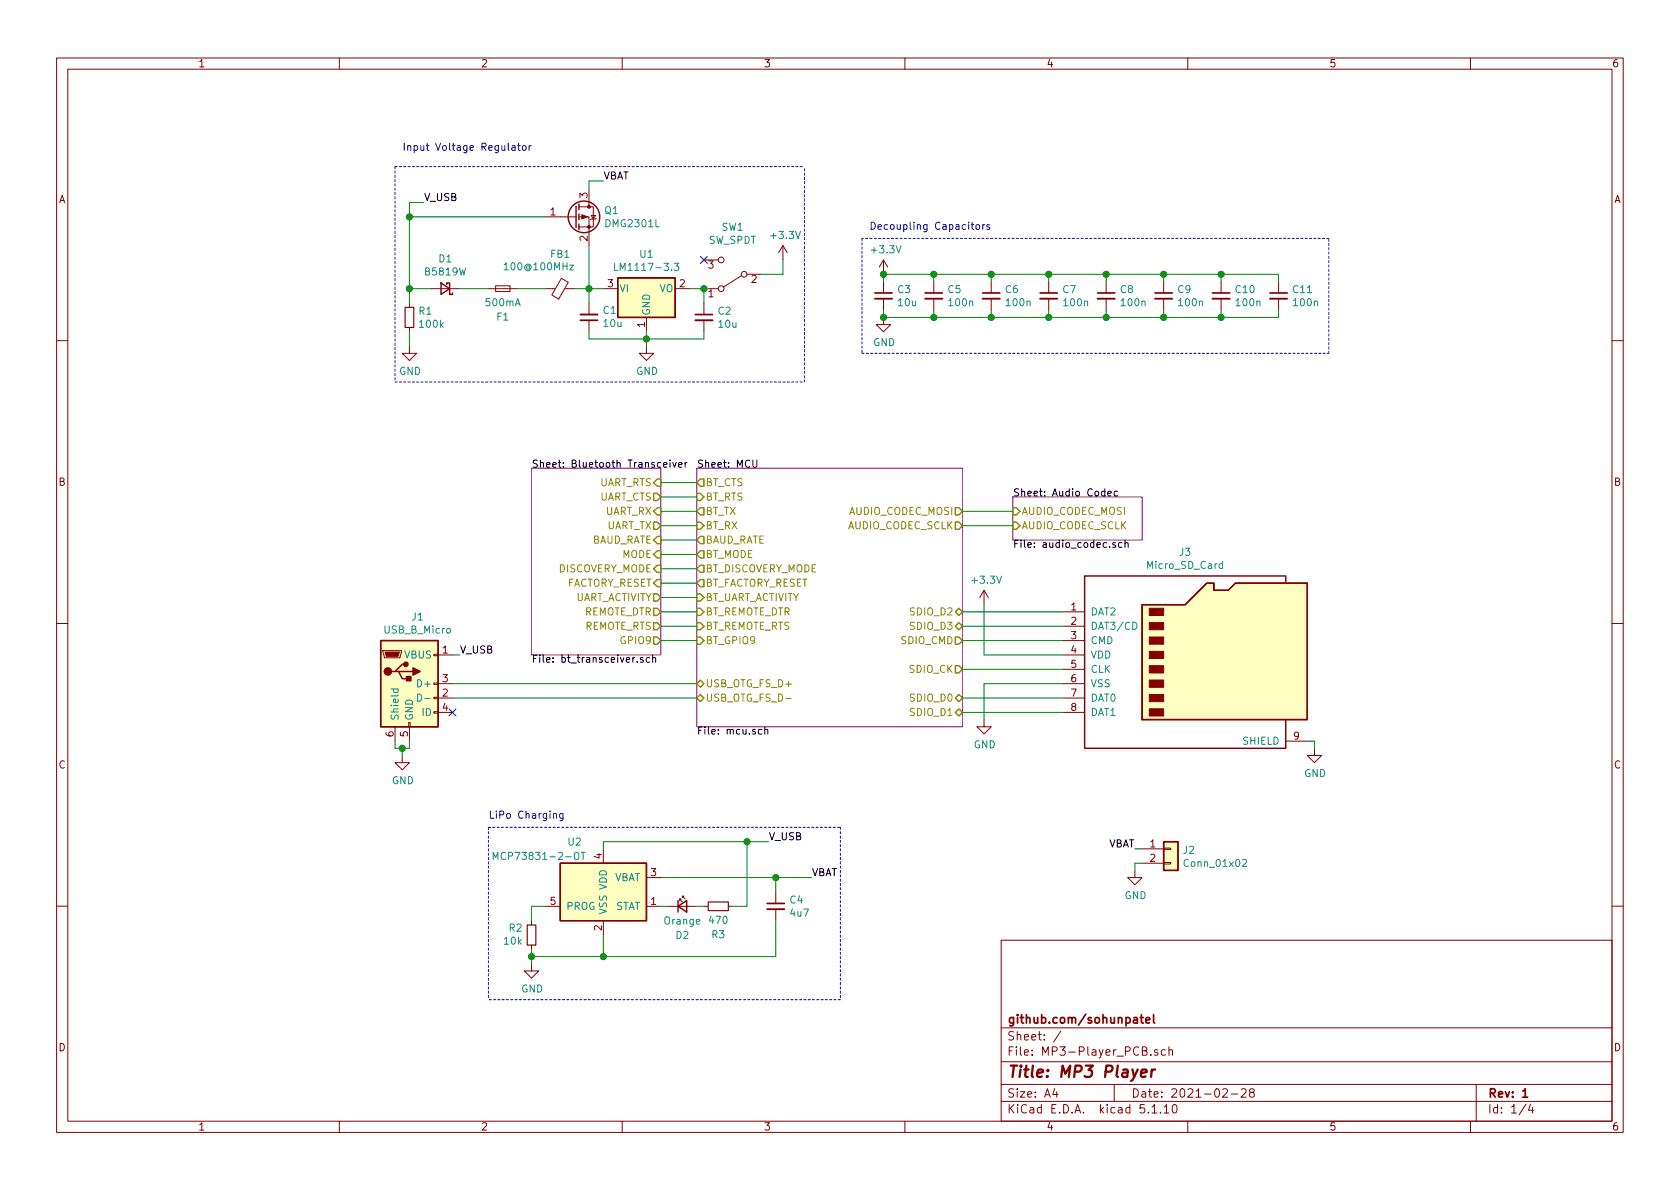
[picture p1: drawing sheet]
EESchema Schematic File Version 4
EELAYER 30 0
EELAYER END
$Descr A4 11693 8268
encoding utf-8
Sheet 1 4
Title "MP3 Player"
Date "2021-02-28"
Rev "1"
Comp "github.com/sohunpatel"
Comment1 ""
Comment2 ""
Comment3 ""
Comment4 ""
$EndDescr
Connection ~ 6150 2200
$Comp
L power:GND #PWR07
U 1 1
P 6150 2200
F 0 "#PWR07" H 6150 1950 50  0001 C CNN
F 1 "GND" H 6155 2027 50  0000 C CNN
F 2 "" H 6150 2200 50  0001 C CNN
F 3 "" H 6150 2200 50  0001 C CNN
	1    6150 2200
	1    0    0    -1  
$EndComp
Connection ~ 6150 1900
$Comp
L power:+3.3V #PWR06
U 1 1
P 6150 1900
F 0 "#PWR06" H 6150 1750 50  0001 C CNN
F 1 "+3.3V" H 6165 2073 50  0000 C CNN
F 2 "" H 6150 1900 50  0001 C CNN
F 3 "" H 6150 1900 50  0001 C CNN
	1    6150 1900
	1    0    0    -1  
$EndComp
Wire Wire Line
	6500 2200 6900 2200
Connection ~ 6500 2200
Wire Wire Line
	6500 2150 6500 2200
Wire Wire Line
	6900 2200 7300 2200
Connection ~ 6900 2200
Wire Wire Line
	6900 2150 6900 2200
Wire Wire Line
	7300 2200 7700 2200
Connection ~ 7300 2200
Wire Wire Line
	7300 2150 7300 2200
Wire Wire Line
	7700 2200 8100 2200
Connection ~ 7700 2200
Wire Wire Line
	7700 2150 7700 2200
Wire Wire Line
	8100 2200 8500 2200
Connection ~ 8100 2200
Wire Wire Line
	8100 2150 8100 2200
Wire Wire Line
	8500 2200 8900 2200
Connection ~ 8500 2200
Wire Wire Line
	8500 2150 8500 2200
Wire Wire Line
	8900 2200 8900 2150
Wire Wire Line
	6150 2200 6500 2200
Wire Wire Line
	6150 2150 6150 2200
Wire Wire Line
	6500 1900 6900 1900
Connection ~ 6500 1900
Wire Wire Line
	6500 1950 6500 1900
Wire Wire Line
	6900 1900 7300 1900
Connection ~ 6900 1900
Wire Wire Line
	6900 1950 6900 1900
Wire Wire Line
	7300 1900 7700 1900
Connection ~ 7300 1900
Wire Wire Line
	7300 1950 7300 1900
Wire Wire Line
	7700 1900 8100 1900
Connection ~ 7700 1900
Wire Wire Line
	7700 1950 7700 1900
Wire Wire Line
	8100 1900 8500 1900
Connection ~ 8100 1900
Wire Wire Line
	8100 1950 8100 1900
Wire Wire Line
	8500 1900 8900 1900
Connection ~ 8500 1900
Wire Wire Line
	8500 1950 8500 1900
Wire Wire Line
	8900 1900 8900 1950
Wire Wire Line
	6150 1900 6500 1900
Wire Wire Line
	6150 1950 6150 1900
$Comp
L Device:C_Small C3
U 1 1
P 6150 2050
F 0 "C3" H 6242 2096 50  0000 L CNN
F 1 "10u" H 6242 2005 50  0000 L CNN
F 2 "Capacitor_SMD:C_0805_2012Metric" H 6150 2050 50  0001 C CNN
F 3 "~" H 6150 2050 50  0001 C CNN
	1    6150 2050
	1    0    0    -1  
$EndComp
$Comp
L Device:C_Small C11
U 1 1
P 8900 2050
F 0 "C11" H 8992 2096 50  0000 L CNN
F 1 "100n" H 8992 2005 50  0000 L CNN
F 2 "Capacitor_SMD:C_0402_1005Metric" H 8900 2050 50  0001 C CNN
F 3 "~" H 8900 2050 50  0001 C CNN
	1    8900 2050
	1    0    0    -1  
$EndComp
$Comp
L Device:C_Small C5
U 1 1
P 6500 2050
F 0 "C5" H 6592 2096 50  0000 L CNN
F 1 "100n" H 6592 2005 50  0000 L CNN
F 2 "Capacitor_SMD:C_0402_1005Metric" H 6500 2050 50  0001 C CNN
F 3 "~" H 6500 2050 50  0001 C CNN
	1    6500 2050
	1    0    0    -1  
$EndComp
$Comp
L Device:C_Small C10
U 1 1
P 8500 2050
F 0 "C10" H 8592 2096 50  0000 L CNN
F 1 "100n" H 8592 2005 50  0000 L CNN
F 2 "Capacitor_SMD:C_0402_1005Metric" H 8500 2050 50  0001 C CNN
F 3 "~" H 8500 2050 50  0001 C CNN
	1    8500 2050
	1    0    0    -1  
$EndComp
$Comp
L Device:C_Small C9
U 1 1
P 8100 2050
F 0 "C9" H 8192 2096 50  0000 L CNN
F 1 "100n" H 8192 2005 50  0000 L CNN
F 2 "Capacitor_SMD:C_0402_1005Metric" H 8100 2050 50  0001 C CNN
F 3 "~" H 8100 2050 50  0001 C CNN
	1    8100 2050
	1    0    0    -1  
$EndComp
$Comp
L Device:C_Small C8
U 1 1
P 7700 2050
F 0 "C8" H 7792 2096 50  0000 L CNN
F 1 "100n" H 7792 2005 50  0000 L CNN
F 2 "Capacitor_SMD:C_0402_1005Metric" H 7700 2050 50  0001 C CNN
F 3 "~" H 7700 2050 50  0001 C CNN
	1    7700 2050
	1    0    0    -1  
$EndComp
$Comp
L Device:C_Small C7
U 1 1
P 7300 2050
F 0 "C7" H 7392 2096 50  0000 L CNN
F 1 "100n" H 7392 2005 50  0000 L CNN
F 2 "Capacitor_SMD:C_0402_1005Metric" H 7300 2050 50  0001 C CNN
F 3 "~" H 7300 2050 50  0001 C CNN
	1    7300 2050
	1    0    0    -1  
$EndComp
$Comp
L Device:C_Small C6
U 1 1
P 6900 2050
F 0 "C6" H 6992 2096 50  0000 L CNN
F 1 "100n" H 6992 2005 50  0000 L CNN
F 2 "Capacitor_SMD:C_0402_1005Metric" H 6900 2050 50  0001 C CNN
F 3 "~" H 6900 2050 50  0001 C CNN
	1    6900 2050
	1    0    0    -1  
$EndComp
$Comp
L Device:Fuse_Small F1
U 1 1
P 3500 2000
F 0 "F1" H 3500 2200 50  0000 C CNN
F 1 "500mA" H 3500 2100 50  0000 C CNN
F 2 "Fuse:Fuse_1206_3216Metric" H 3500 2000 50  0001 C CNN
F 3 "~" H 3500 2000 50  0001 C CNN
	1    3500 2000
	1    0    0    1   
$EndComp
Text Notes 2800 1050 0    50   ~ 0
Input Voltage Regulator
$Comp
L power:+3.3V #PWR05
U 1 1
P 5450 1800
F 0 "#PWR05" H 5450 1650 50  0001 C CNN
F 1 "+3.3V" H 5465 1973 50  0000 C CNN
F 2 "" H 5450 1800 50  0001 C CNN
F 3 "" H 5450 1800 50  0001 C CNN
	1    5450 1800
	1    0    0    -1  
$EndComp
Wire Wire Line
	2850 2000 3000 2000
Wire Wire Line
	4100 2350 4500 2350
Wire Wire Line
	4100 2300 4100 2350
Wire Wire Line
	4500 2350 4500 2400
Connection ~ 4500 2350
Wire Wire Line
	4900 2350 4500 2350
Wire Wire Line
	4900 2300 4900 2350
Wire Wire Line
	4500 2300 4500 2350
$Comp
L power:GND #PWR03
U 1 1
P 4500 2400
F 0 "#PWR03" H 4500 2150 50  0001 C CNN
F 1 "GND" H 4505 2227 50  0000 C CNN
F 2 "" H 4500 2400 50  0001 C CNN
F 3 "" H 4500 2400 50  0001 C CNN
	1    4500 2400
	1    0    0    -1  
$EndComp
Wire Wire Line
	4900 2000 4900 2100
Wire Wire Line
	4800 2000 4900 2000
$Comp
L Device:C_Small C1
U 1 1
P 4100 2200
F 0 "C1" H 4008 2154 50  0000 R CNN
F 1 "10u" H 4008 2245 50  0000 R CNN
F 2 "Capacitor_SMD:C_0805_2012Metric" H 4100 2200 50  0001 C CNN
F 3 "~" H 4100 2200 50  0001 C CNN
	1    4100 2200
	-1   0    0    1   
$EndComp
Wire Wire Line
	3600 2000 3800 2000
Wire Wire Line
	3200 2000 3400 2000
$Comp
L Device:D_Schottky_Small D1
U 1 1
P 3100 2000
F 0 "D1" H 3100 1795 50  0000 C CNN
F 1 "B5819W" H 3100 1886 50  0000 C CNN
F 2 "Diode_SMD:D_SOD-123" V 3100 2000 50  0001 C CNN
F 3 "~" V 3100 2000 50  0001 C CNN
	1    3100 2000
	-1   0    0    1   
$EndComp
$Comp
L Device:Ferrite_Bead_Small FB1
U 1 1
P 3900 2000
F 0 "FB1" V 4137 2000 50  0000 C CNN
F 1 "100@100MHz" V 4050 2150 50  0000 C CNN
F 2 "Ferrite_THT:LairdTech_28C0236-0JW-10" V 3830 2000 50  0001 C CNN
F 3 "~" H 3900 2000 50  0001 C CNN
	1    3900 2000
	0    -1   -1   0   
$EndComp
Wire Notes Line
	6000 1650 6000 2450
Wire Notes Line
	6000 2450 9250 2450
Wire Notes Line
	9250 2450 9250 1650
Wire Notes Line
	9250 1650 6000 1650
Text Notes 6050 1600 0    50   ~ 0
Decoupling Capacitors
NoConn ~ 3150 4950
$Comp
L power:GND #PWR02
U 1 1
P 2800 5250
F 0 "#PWR02" H 2800 5000 50  0001 C CNN
F 1 "GND" H 2805 5077 50  0000 C CNN
F 2 "" H 2800 5250 50  0001 C CNN
F 3 "" H 2800 5250 50  0001 C CNN
	1    2800 5250
	1    0    0    -1  
$EndComp
$Sheet
S 7050 3450 900  300 
U 60D2B8AF
F0 "Audio Codec" 50
F1 "audio_codec.sch" 50
F2 "AUDIO_CODEC_MOSI" I L 7050 3550 50 
F3 "AUDIO_CODEC_SCLK" I L 7050 3650 50 
$EndSheet
Text Label 3200 4550 0    50   ~ 0
V_USB
Wire Wire Line
	3200 4550 3150 4550
Wire Wire Line
	6850 4200 6850 4550
Wire Wire Line
	6850 4750 7400 4750
Wire Wire Line
	6850 5000 6850 4750
$Comp
L power:GND #PWR09
U 1 1
P 6850 5000
F 0 "#PWR09" H 6850 4750 50  0001 C CNN
F 1 "GND" H 6855 4827 50  0000 C CNN
F 2 "" H 6850 5000 50  0001 C CNN
F 3 "" H 6850 5000 50  0001 C CNN
	1    6850 5000
	1    0    0    -1  
$EndComp
$Comp
L Connector:Micro_SD_Card J3
U 1 1
P 8300 4550
F 0 "J3" H 8250 5267 50  0000 C CNN
F 1 "Micro_SD_Card" H 8250 5176 50  0000 C CNN
F 2 "Connector_Card:microSD_HC_Molex_104031-0811" H 9450 4850 50  0001 C CNN
F 3 "http://katalog.we-online.de/em/datasheet/693072010801.pdf" H 8300 4550 50  0001 C CNN
	1    8300 4550
	1    0    0    -1  
$EndComp
$Comp
L power:GND #PWR011
U 1 1
P 9150 5200
F 0 "#PWR011" H 9150 4950 50  0001 C CNN
F 1 "GND" H 9155 5027 50  0000 C CNN
F 2 "" H 9150 5200 50  0001 C CNN
F 3 "" H 9150 5200 50  0001 C CNN
	1    9150 5200
	1    0    0    -1  
$EndComp
Wire Wire Line
	9150 5200 9150 5150
Wire Wire Line
	9150 5150 9100 5150
$Comp
L Battery_Management:MCP73831-2-OT U2
U 1 1
P 4200 6200
F 0 "U2" H 4000 6550 50  0000 C CNN
F 1 "MCP73831-2-OT" H 3750 6450 50  0000 C CNN
F 2 "Package_TO_SOT_SMD:SOT-23-5" H 4250 5950 50  0001 L CIN
F 3 "http://ww1.microchip.com/downloads/en/DeviceDoc/20001984g.pdf" H 4050 6150 50  0001 C CNN
	1    4200 6200
	1    0    0    -1  
$EndComp
Wire Wire Line
	3700 6400 3700 6300
Wire Wire Line
	3700 6300 3800 6300
$Comp
L power:GND #PWR04
U 1 1
P 3700 6700
F 0 "#PWR04" H 3700 6450 50  0001 C CNN
F 1 "GND" H 3705 6527 50  0000 C CNN
F 2 "" H 3700 6700 50  0001 C CNN
F 3 "" H 3700 6700 50  0001 C CNN
	1    3700 6700
	1    0    0    -1  
$EndComp
Wire Wire Line
	3700 6700 3700 6650
Wire Wire Line
	3700 6650 4200 6650
Wire Wire Line
	4200 6650 4200 6500
Connection ~ 3700 6650
Wire Wire Line
	3700 6650 3700 6600
$Comp
L Device:LED_Small D2
U 1 1
P 4750 6300
F 0 "D2" H 4750 6100 50  0000 C CNN
F 1 "Orange" H 4750 6200 50  0000 C CNN
F 2 "LED_SMD:LED_0805_2012Metric" V 4750 6300 50  0001 C CNN
F 3 "~" V 4750 6300 50  0001 C CNN
	1    4750 6300
	1    0    0    -1  
$EndComp
Wire Wire Line
	4650 6300 4600 6300
Wire Wire Line
	4850 6300 4900 6300
Wire Wire Line
	4200 5850 4200 5900
Text Label 5350 5850 0    50   ~ 0
V_USB
$Comp
L Device:R_Small R2
U 1 1
P 3700 6500
F 0 "R2" H 3641 6454 50  0000 R CNN
F 1 "10k" H 3641 6545 50  0000 R CNN
F 2 "Resistor_SMD:R_1206_3216Metric" H 3700 6500 50  0001 C CNN
F 3 "~" H 3700 6500 50  0001 C CNN
	1    3700 6500
	1    0    0    1   
$EndComp
Wire Wire Line
	2850 5150 2850 5200
Wire Wire Line
	2850 5200 2800 5200
Wire Wire Line
	2750 5200 2750 5150
Wire Wire Line
	2800 5250 2800 5200
Connection ~ 2800 5200
Wire Wire Line
	2800 5200 2750 5200
Connection ~ 4200 6650
$Comp
L Connector_Generic:Conn_01x02 J2
U 1 1
P 8150 5900
F 0 "J2" H 8230 5892 50  0000 L CNN
F 1 "Conn_01x02" H 8230 5801 50  0000 L CNN
F 2 "Connector_Molex:Molex_CLIK-Mate_502382-0270_1x02-1MP_P1.25mm_Vertical" H 8150 5900 50  0001 C CNN
F 3 "~" H 8150 5900 50  0001 C CNN
	1    8150 5900
	1    0    0    -1  
$EndComp
Text Notes 3400 5700 0    50   ~ 0
LiPo Charging
$Comp
L Transistor_FET:DMG2301L Q1
U 1 1
P 4000 1500
F 0 "Q1" H 4204 1546 50  0000 L CNN
F 1 "DMG2301L" H 4204 1455 50  0000 L CNN
F 2 "Package_TO_SOT_SMD:SOT-23" H 4200 1425 50  0001 L CIN
F 3 "https://www.diodes.com/assets/Datasheets/DMG2301L.pdf" H 4000 1500 50  0001 L CNN
	1    4000 1500
	1    0    0    -1  
$EndComp
Wire Wire Line
	4100 1300 4100 1250
Wire Wire Line
	4100 1250 4200 1250
Text Label 4200 1250 0    50   ~ 0
VBAT
Wire Wire Line
	2850 1400 2850 1500
Wire Wire Line
	2850 1500 3800 1500
Connection ~ 2850 1500
Wire Wire Line
	2850 1500 2850 2000
$Comp
L Device:R_Small R1
U 1 1
P 2850 2200
F 0 "R1" H 2909 2246 50  0000 L CNN
F 1 "100k" H 2909 2155 50  0000 L CNN
F 2 "Resistor_SMD:R_1206_3216Metric" H 2850 2200 50  0001 C CNN
F 3 "~" H 2850 2200 50  0001 C CNN
	1    2850 2200
	1    0    0    -1  
$EndComp
Wire Wire Line
	2850 2100 2850 2000
Connection ~ 2850 2000
Wire Wire Line
	2850 2300 2850 2400
$Comp
L power:GND #PWR01
U 1 1
P 2850 2400
F 0 "#PWR01" H 2850 2150 50  0001 C CNN
F 1 "GND" H 2855 2227 50  0000 C CNN
F 2 "" H 2850 2400 50  0001 C CNN
F 3 "" H 2850 2400 50  0001 C CNN
	1    2850 2400
	1    0    0    -1  
$EndComp
Wire Notes Line
	2750 1150 2750 2650
Wire Notes Line
	3400 5750 3400 6950
$Comp
L Regulator_Linear:LM1117-3.3 U1
U 1 1
P 4500 2000
F 0 "U1" H 4500 2242 50  0000 C CNN
F 1 "LM1117-3.3" H 4500 2151 50  0000 C CNN
F 2 "Diode_SMD:D_SMB_Modified" H 4500 2000 50  0001 C CNN
F 3 "http://www.ti.com/lit/ds/symlink/lm1117.pdf" H 4500 2000 50  0001 C CNN
	1    4500 2000
	1    0    0    -1  
$EndComp
$Comp
L Device:R_Small R3
U 1 1
P 5000 6300
F 0 "R3" V 4800 6300 50  0000 C CNN
F 1 "470" V 4900 6300 50  0000 C CNN
F 2 "Resistor_SMD:R_0805_2012Metric" H 5000 6300 50  0001 C CNN
F 3 "~" H 5000 6300 50  0001 C CNN
	1    5000 6300
	0    1    -1   0   
$EndComp
Wire Wire Line
	4200 5850 5200 5850
Wire Wire Line
	5200 5850 5200 6300
Wire Wire Line
	5200 6300 5100 6300
Connection ~ 5200 5850
Wire Wire Line
	5200 5850 5350 5850
$Comp
L Switch:SW_SPDT SW1
U 1 1
P 5100 1900
F 0 "SW1" H 5100 1575 50  0000 C CNN
F 1 "SW_SPDT" H 5100 1666 50  0000 C CNN
F 2 "Button_Switch_THT:SW_Slide_1P2T_CK_OS102011MS2Q" H 5100 1900 50  0001 C CNN
F 3 "~" H 5100 1900 50  0001 C CNN
	1    5100 1900
	-1   0    0    1   
$EndComp
Connection ~ 4900 2000
Wire Wire Line
	5450 1800 5450 1900
Wire Wire Line
	5450 1900 5300 1900
Wire Notes Line
	5600 2650 5600 1150
Wire Notes Line
	2750 2650 5600 2650
Wire Notes Line
	2750 1150 5600 1150
$Comp
L Device:C_Small C2
U 1 1
P 4900 2200
F 0 "C2" H 4992 2246 50  0000 L CNN
F 1 "10u" H 4992 2155 50  0000 L CNN
F 2 "Capacitor_SMD:C_0805_2012Metric" H 4900 2200 50  0001 C CNN
F 3 "~" H 4900 2200 50  0001 C CNN
	1    4900 2200
	1    0    0    -1  
$EndComp
Wire Wire Line
	4600 6100 5400 6100
Wire Wire Line
	4200 6650 5400 6650
Wire Wire Line
	5400 6650 5400 6400
Wire Wire Line
	5400 6200 5400 6100
$Comp
L Device:C_Small C4
U 1 1
P 5400 6300
F 0 "C4" H 5492 6346 50  0000 L CNN
F 1 "4u7" H 5492 6255 50  0000 L CNN
F 2 "Capacitor_SMD:C_0805_2012Metric" H 5400 6300 50  0001 C CNN
F 3 "~" H 5400 6300 50  0001 C CNN
	1    5400 6300
	1    0    0    -1  
$EndComp
$Comp
L Connector:USB_B_Micro J1
U 1 1
P 2850 4750
F 0 "J1" H 2907 5217 50  0000 C CNN
F 1 "USB_B_Micro" H 2907 5126 50  0000 C CNN
F 2 "Connector_USB:USB_Micro-B_Amphenol_10103594-0001LF_Horizontal" H 3000 4700 50  0001 C CNN
F 3 "~" H 3000 4700 50  0001 C CNN
	1    2850 4750
	1    0    0    -1  
$EndComp
Wire Wire Line
	3150 4750 4850 4750
Wire Wire Line
	3150 4850 4850 4850
Wire Wire Line
	4850 3650 4600 3650
Wire Wire Line
	4600 3550 4850 3550
Wire Wire Line
	4850 3450 4600 3450
Wire Wire Line
	4600 3350 4850 3350
$Sheet
S 3700 3250 900  1300
U 60C82A52
F0 "Bluetooth Transceiver" 50
F1 "bt_transceiver.sch" 50
F2 "UART_CTS" O R 4600 3450 50 
F3 "UART_RTS" I R 4600 3350 50 
F4 "UART_TX" O R 4600 3650 50 
F5 "UART_RX" I R 4600 3550 50 
F6 "BAUD_RATE" I R 4600 3750 50 
F7 "MODE" I R 4600 3850 50 
F8 "DISCOVERY_MODE" I R 4600 3950 50 
F9 "FACTORY_RESET" I R 4600 4050 50 
F10 "UART_ACTIVITY" O R 4600 4150 50 
F11 "GPIO9" O R 4600 4450 50 
F12 "REMOTE_DTR" O R 4600 4250 50 
F13 "REMOTE_RTS" O R 4600 4350 50 
$EndSheet
Wire Wire Line
	4850 4250 4600 4250
Wire Wire Line
	4600 4450 4850 4450
Wire Wire Line
	4850 4150 4600 4150
Wire Wire Line
	4600 4050 4850 4050
Wire Wire Line
	4850 3950 4600 3950
Wire Wire Line
	4600 3850 4850 3850
Wire Wire Line
	4850 3750 4600 3750
Wire Wire Line
	4850 4350 4600 4350
Wire Wire Line
	6700 4250 7400 4250
Wire Wire Line
	7400 4350 6700 4350
Wire Wire Line
	6700 4450 7400 4450
Wire Wire Line
	7400 4650 6700 4650
Wire Wire Line
	6700 4850 7400 4850
Wire Wire Line
	7400 4950 6700 4950
$Sheet
S 4850 3250 1850 1800
U 60B83F13
F0 "MCU" 50
F1 "mcu.sch" 50
F2 "AUDIO_CODEC_MOSI" O R 6700 3550 50 
F3 "AUDIO_CODEC_SCLK" O R 6700 3650 50 
F4 "BT_CTS" O L 4850 3350 50 
F5 "BT_RTS" I L 4850 3450 50 
F6 "USB_OTG_FS_D-" B L 4850 4850 50 
F7 "USB_OTG_FS_D+" B L 4850 4750 50 
F8 "BT_TX" O L 4850 3550 50 
F9 "BT_RX" I L 4850 3650 50 
F10 "BAUD_RATE" O L 4850 3750 50 
F11 "BT_DISCOVERY_MODE" O L 4850 3950 50 
F12 "BT_MODE" O L 4850 3850 50 
F13 "BT_FACTORY_RESET" O L 4850 4050 50 
F14 "BT_UART_ACTIVITY" I L 4850 4150 50 
F15 "BT_GPIO9" I L 4850 4450 50 
F16 "BT_REMOTE_DTR" I L 4850 4250 50 
F17 "BT_REMOTE_RTS" I L 4850 4350 50 
F18 "SDIO_D0" B R 6700 4850 50 
F19 "SDIO_D1" B R 6700 4950 50 
F20 "SDIO_D2" B R 6700 4250 50 
F21 "SDIO_D3" B R 6700 4350 50 
F22 "SDIO_CK" O R 6700 4650 50 
F23 "SDIO_CMD" O R 6700 4450 50 
$EndSheet
Wire Wire Line
	7400 4550 6850 4550
Text Label 5650 6100 0    50   ~ 0
VBAT
Wire Wire Line
	5650 6100 5400 6100
Connection ~ 5400 6100
Wire Notes Line
	3400 5750 5850 5750
Wire Notes Line
	5850 5750 5850 6950
Wire Notes Line
	5850 6950 3400 6950
Text Label 7900 5900 2    50   ~ 0
VBAT
Wire Wire Line
	7900 5900 7950 5900
$Comp
L power:GND #PWR010
U 1 1
P 7900 6050
F 0 "#PWR010" H 7900 5800 50  0001 C CNN
F 1 "GND" H 7905 5877 50  0000 C CNN
F 2 "" H 7900 6050 50  0001 C CNN
F 3 "" H 7900 6050 50  0001 C CNN
	1    7900 6050
	1    0    0    -1  
$EndComp
Wire Wire Line
	7900 6050 7900 6000
Wire Wire Line
	7900 6000 7950 6000
NoConn ~ 4900 1800
$Comp
L power:+3.3V #PWR08
U 1 1
P 6850 4200
F 0 "#PWR08" H 6850 4050 50  0001 C CNN
F 1 "+3.3V" H 6865 4373 50  0000 C CNN
F 2 "" H 6850 4200 50  0001 C CNN
F 3 "" H 6850 4200 50  0001 C CNN
	1    6850 4200
	1    0    0    -1  
$EndComp
Text Label 2950 1400 0    50   ~ 0
V_USB
Wire Wire Line
	2950 1400 2850 1400
Wire Wire Line
	4100 1700 4100 2000
Wire Wire Line
	4000 2000 4100 2000
Connection ~ 4100 2000
Wire Wire Line
	4100 2000 4100 2100
Wire Wire Line
	4100 2000 4200 2000
Wire Wire Line
	6700 3550 7050 3550
Wire Wire Line
	6700 3650 7050 3650
$EndSCHEMATC
